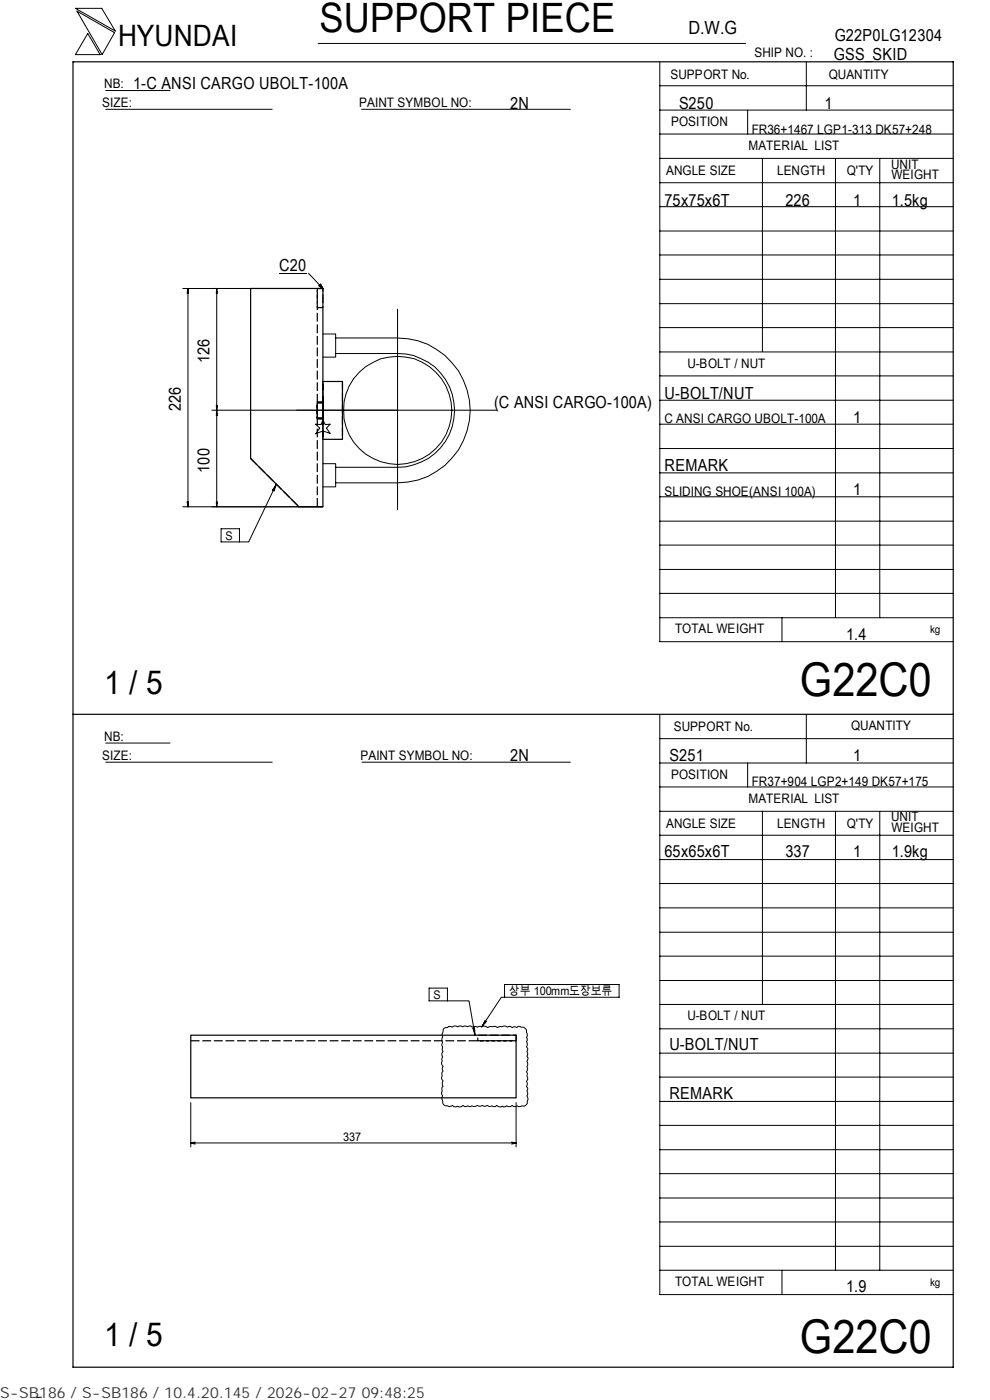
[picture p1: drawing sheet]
<svg xmlns="http://www.w3.org/2000/svg" width="210mm" height="297mm" viewBox="0 0 210 297" stroke-linecap="round" stroke-linejoin="round" font-family="sans-serif">
<g fill="none" stroke="#000" stroke-width=".21">
<path d="M16 1.8h5.6l2.9 4.8zM16.3 2.4l8 4.5-2.6 4.7zM18.6 7.1l2.6 4.5h-5.2zM22.4 19.2h13.7M67.5 9.2h90.6M139.9 18.2h62.3M139.9 13.2v122.9h62.3M171 13.1v10.3M22.4 23.2h35.3M76.7 23.2h44.3M139.9 38.8h62.3M139.9 33.6h62.3"/>
<path d="M139.9 28.4h62.3M139.9 23.4h62.3M158.6 23.4v5M161.7 33.6v41M177.2 33.7v97.4M186.6 33.7v97.4M59.2 58h5.8M65.4 58l3.1 3.2M139.9 59.3h62.3M139.9 54.1h62.3M139.9 49h62.3M139.9 43.8h62.3"/>
<path d="M38.8 61.2h29.7M39.8 61.9h.1M39.9 61.2l.1 1h-.3zM39.9 61.2v46.3M45.9 61.9h.1M46 61.2v46.3M46 61.2v1h-.1zM68 60.3l.5 .9-.9-.6zM68.5 70.9h2.7v4.9h-2.7M71.2 71.7h13.1a15.4 15.4 0 0 1 15.4 15.4 15.4 15.4 0 0 1-15.4 15.3h-13.1M71.2 75h13.1a12.1 12.1 0 0 1 12.1 12.1 12.1 12.1 0 0 1-12.1 12h-13.1M84.3 65.6v42.5"/>
<path d="M139.9 79.7h62.3M139.9 74.7h62.3M139.9 69.5h62.3M139.9 64.4h62.3M44.9 87h60.5M45.9 87.8h.1M45.9 86h.1v1zM45.9 86.3h.1M46 87v1.1h-.1zM67 90l1.1 .1 .4-1 .5 1 1-.1-.8 .8 .8 1.1-1.5-.5-1.5 .6 .8-1.2zM68.5 98.4h2.7v4.9h-2.7M139.9 95.2h62.3"/>
<path d="M139.9 90h62.3M139.9 84.9h62.3M38.8 107.5h29.7M39.7 106.5h.3l-.1 1zM39.8 106.8h.1M45.9 106.5h.1v1zM45.9 106.8h.1M46.9 112.2h3.9v2.8h-3.9zM58.1 103.6l.1 .1M58.6 102.8l-5.9 12.2h-1.9M58.6 102.8l-.4 1.3-.4-.1zM139.9 100.3h62.3"/>
<path d="M139.9 115.6h62.3M139.9 110.6h62.3M139.9 105.4h62.3M139.9 131.1h62.3M139.9 125.9h62.3M139.9 120.8h62.3M165.9 131.1v5M22.4 157.6h13.7M139.9 151.7v122.9h62.3M139.9 156.7h62.3M171 151.5v10.4M22.4 161.7h35.3"/>
<path d="M76.8 161.7h44.2M139.9 177.2h62.3M139.9 172.1h62.3M139.9 167h62.3M139.9 161.9h62.3M158.6 161.9v5.1M161.7 172.1v41M177.2 172.2v97.3M186.6 172.2v97.3M139.9 182.4h62.3M139.9 197.8h62.3M139.9 192.6h62.3"/>
<path d="M139.9 187.4h62.3M91 209.6h3.9v2.7h-3.9zM94.1 218.2l.8-.2 .3-.2 .7 .1 .4-.2 .8 .1 .3-.1 .7 .1 .4-.1 .6 .1 .8-.1 .3 .2 .4-.1 .7 .1 .3-.1h.6l.4-.1 .9 .3 .5-.2h1.1l.4 .2 1.3-.3h.4l.4 .2 .7-.1 .3 .2 .4-.2 .6 .2 .3-.2 .7 .1a.93 .93 0 0 1 1.1 1.1l.1 .4-.1 .7 .1 .3-.1 .6 .1 .7-.1 .4 .2 .3-.2 .7 .2 .7-.2 .3 .3 .3-.3 .8 .2 .3-.2 .8 .2 .4-.2 .7 .1 .3-.1 .6 .2 .4v.3l-.2 .4 .1 .4-.1 .7 .2 .3-.2 .7 .2 .7-.2 .3 .3 .7-.2 .4a.88 .88 0 0 1-1.2 1l-.2 .2-.7-.2-.7 .2-.4-.3-.3 .3-.9-.2-.6 .3-.2-.2-.4 .2-.5-.1-.4-.3-.2 .3-.8-.2-.3 .2-.6-.3-.4 .2-.7-.2-.7 .2-.3-.2-.8 .3-.4-.2-.3 .2-.6-.2-.7 .2-.3-.3-.8 .4-.4-.2-.3 .2-.4-.1-.3-.3-.8 .3-.3-.2a.85 .85 0 0 1-1-1.1l-.2-.3 .2-.7-.3-.7 .2-.3-.1-.7 .3-.3-.2-.4 .2-.8-.3-.3-.1-.4 .2-.3-.1-.7 .3-.4-.2-.3 .2-.7-.4-.7 .3-1.3-.2-.8 .3-.3-.2-.3 .1-.6-.2-.4 .2-.7-.2-.3 .2-.8-.2-.4zM94.9 212.3h4.6l1.2 7.3M100.3 218.2l.4-.1v1.5zM100.5 218.6h.2M102.7 217l.2 .1M102.9 216.6l.2 .1-.9 1.1zM107 211.6h-.7l-4.1 6.2M107 208.9h24.3v2.7h-24.3zM139.9 218.3h62.3M139.9 213.1h62.3"/>
<path d="M139.9 208h62.3M139.9 202.9h62.3M40.5 233.9v9.4M109.5 233.9v9.4M139.9 238.7h62.3M139.9 233.7h62.3M139.9 228.5h62.3M139.9 223.4h62.3M40.5 242.5l.9 .2M40.5 242.5h69M41.4 242.3l-.9 .2M108.5 242.3l1 .2"/>
<path d="M109.5 242.5l-1 .2M139.9 259.2h62.3M139.9 254.2h62.3M139.9 249h62.3M139.9 243.9h62.3M139.9 269.5h62.3M139.9 264.4h62.3M165.9 269.5v5.1M8.8 296.4l-1 .1"/>
<circle cx="84.4" cy="87.1" r="11.5"/>
</g>
<path d="M15.5 13.1h186.7v277h-186.7zM53.2 61.2h15.3v46.3h-5.1l-10.2-10.2zM68.5 80.9h4.1v12.3h-4.1M15.5 151.5h186.7M40.5 219.6h69v13.3h-69z" fill="none" stroke="#000" stroke-width=".25"/>
<path d="M67.3 88.6v-3.1M68.5 85.5v3.1" fill="none" stroke="#000" stroke-width=".25" stroke-dasharray="1.7 .5" stroke-linecap="butt"/>
<path d="M68.5 61.2h-1.2v4.1h1.2v-4.1M53.2 97.3l10.2 10.2M67.3 88.9v-3.7M68.5 80.9v12.3v-12.3M68.5 88.1v.5h-1.2v-3.1h1.2v2.6M68.5 85.2v3.7M68.5 88.8l-1.2 .1v-3.7h1.2v3.6M72.6 80.9v12.3M67.3 107.5v-46.3M40.5 220.8h69M109.5 220.8v-1.2h-8.2v1.2h8.2" fill="none" stroke="#000" stroke-width=".25" stroke-dasharray="1.9 .6" stroke-linecap="butt"/>
<path d="M67.6 60.4h.9v.8h-.9z" fill="#000"/>
<g font-size="9.9">
<text x="169.7" y="147.6">G22C0</text>
<text x="169.7" y="286.9">G22C0</text>
</g>
<text font-size="8.6" x="67.7" y="6.9">SUPPORT PIECE</text>
<g font-size="7">
<text x="22.1" y="147.2">1 / 5</text>
<text x="22.1" y="285.6">1 / 5</text>
</g>
<text font-size="6.3" x="25.1" y="9.8">HYUNDAI</text>
<text font-size="3.9" x="146" y="7.3">D.W.G</text>
<g font-size="3.5">
<text x="177" y="8.7">G22P0LG12304</text>
<text x="176.9" y="12.8">GSS_SKID</text>
<text x="28.3" y="19">1-C ANSI CARGO UBOLT-100A</text>
<text x="108.2" y="23.1">2N</text>
<text x="144" y="23.1">S250</text>
<text x="174.8" y="23.1">1</text>
<text x="141" y="43.6">75x75x6T</text>
<text x="166.6" y="43.6">226</text>
<text x="180.9" y="43.6">1</text>
<text x="189.1" y="43.6">1.5kg</text>
<text x="59.2" y="57.6">C20</text>
<text x="44.4" y="77" transform="rotate(-90 44.4 77)">126</text>
<text x="38.4" y="87.3" transform="rotate(-90 38.4 87.3)">226</text>
<text x="104.8" y="86.5">(C ANSI CARGO-100A)</text>
<text x="141" y="84.6">U-BOLT/NUT</text>
<text x="180.9" y="89.7">1</text>
<text x="44.4" y="100.2" transform="rotate(-90 44.4 100.2)">100</text>
<text x="141" y="99.9">REMARK</text>
<text x="180.9" y="105.1">1</text>
<text x="179.5" y="135.8">1.4</text>
<text x="108.2" y="161.4">2N</text>
<text x="142" y="161.4">S251</text>
<text x="180.9" y="161.4">1</text>
<text x="141" y="181.9">65x65x6T</text>
<text x="166.6" y="181.9">337</text>
<text x="180.9" y="181.9">1</text>
<text x="189.1" y="181.9">1.9kg</text>
<text x="142" y="222.8">U-BOLT/NUT</text>
<text x="142" y="233.1">REMARK</text>
<text x="179.5" y="274.1">1.9</text>
</g>
<text font-size="3.2" fill="#323232" x="0" y="296.6">S-SB186 / S-SB186 / 10.4.20.145 / 2026-02-27 09:48:25</text>
<g font-size="2.8">
<text x="142.2" y="16.8">SUPPORT No.</text>
<text x="160" y="12.2">SHIP NO. :</text>
<text x="175.8" y="16.7">QUANTITY</text>
<text x="21.7" y="22.8">SIZE:</text>
<text x="22.1" y="18.7">NB:</text>
<text x="76.2" y="22.8">PAINT SYMBOL NO:</text>
<text x="142.3" y="26.8">POSITION</text>
<text x="159.4" y="28.4">FR36+1467 LGP1-313 DK57+248</text>
<text x="158.8" y="31.7">MATERIAL LIST</text>
<text x="189" y="35.8">UNIT</text>
<text x="141.3" y="37.2">ANGLE SIZE</text>
<text x="164.8" y="37.1">LENGTH</text>
<text x="179.6" y="37.1">Q'TY</text>
<text x="189.1" y="38">WEIGHT</text>
<text x="145.8" y="78">U-BOLT / NUT</text>
<text x="141" y="89.8">C ANSI CARGO UBOLT-100A</text>
<text x="141" y="105.2">SLIDING SHOE(ANSI 100A)</text>
<text x="143.2" y="134.4">TOTAL WEIGHT</text>
<text x="142.9" y="155">SUPPORT No.</text>
<text x="180.5" y="154.9">QUANTITY</text>
<text x="21.7" y="161.3">SIZE:</text>
<text x="22.1" y="157.1">NB:</text>
<text x="76.5" y="161.2">PAINT SYMBOL NO:</text>
<text x="142.3" y="165.3">POSITION</text>
<text x="159.4" y="166.7">FR37+904 LGP2+149 DK57+175</text>
<text x="158.8" y="170.3">MATERIAL LIST</text>
<text x="141.3" y="175.7">ANGLE SIZE</text>
<text x="164.8" y="175.6">LENGTH</text>
<text x="179.6" y="175.6">Q'TY</text>
<text x="189" y="174.2">UNIT</text>
<text x="189.1" y="176.5">WEIGHT</text>
<text x="145.8" y="216.5">U-BOLT / NUT</text>
<text x="143.2" y="272.9">TOTAL WEIGHT</text>
</g>
<g font-size="2.5">
<text x="47.8" y="114.5">S</text>
<text x="91.9" y="211.9">S</text>
<text x="107.9" y="211.2">상부 100mm도장보류</text>
<text x="72.8" y="242">337</text>
</g>
<g font-size="2.3">
<text x="197.3" y="134.3">kg</text>
<text x="197.3" y="272.8">kg</text>
</g>
</svg>
